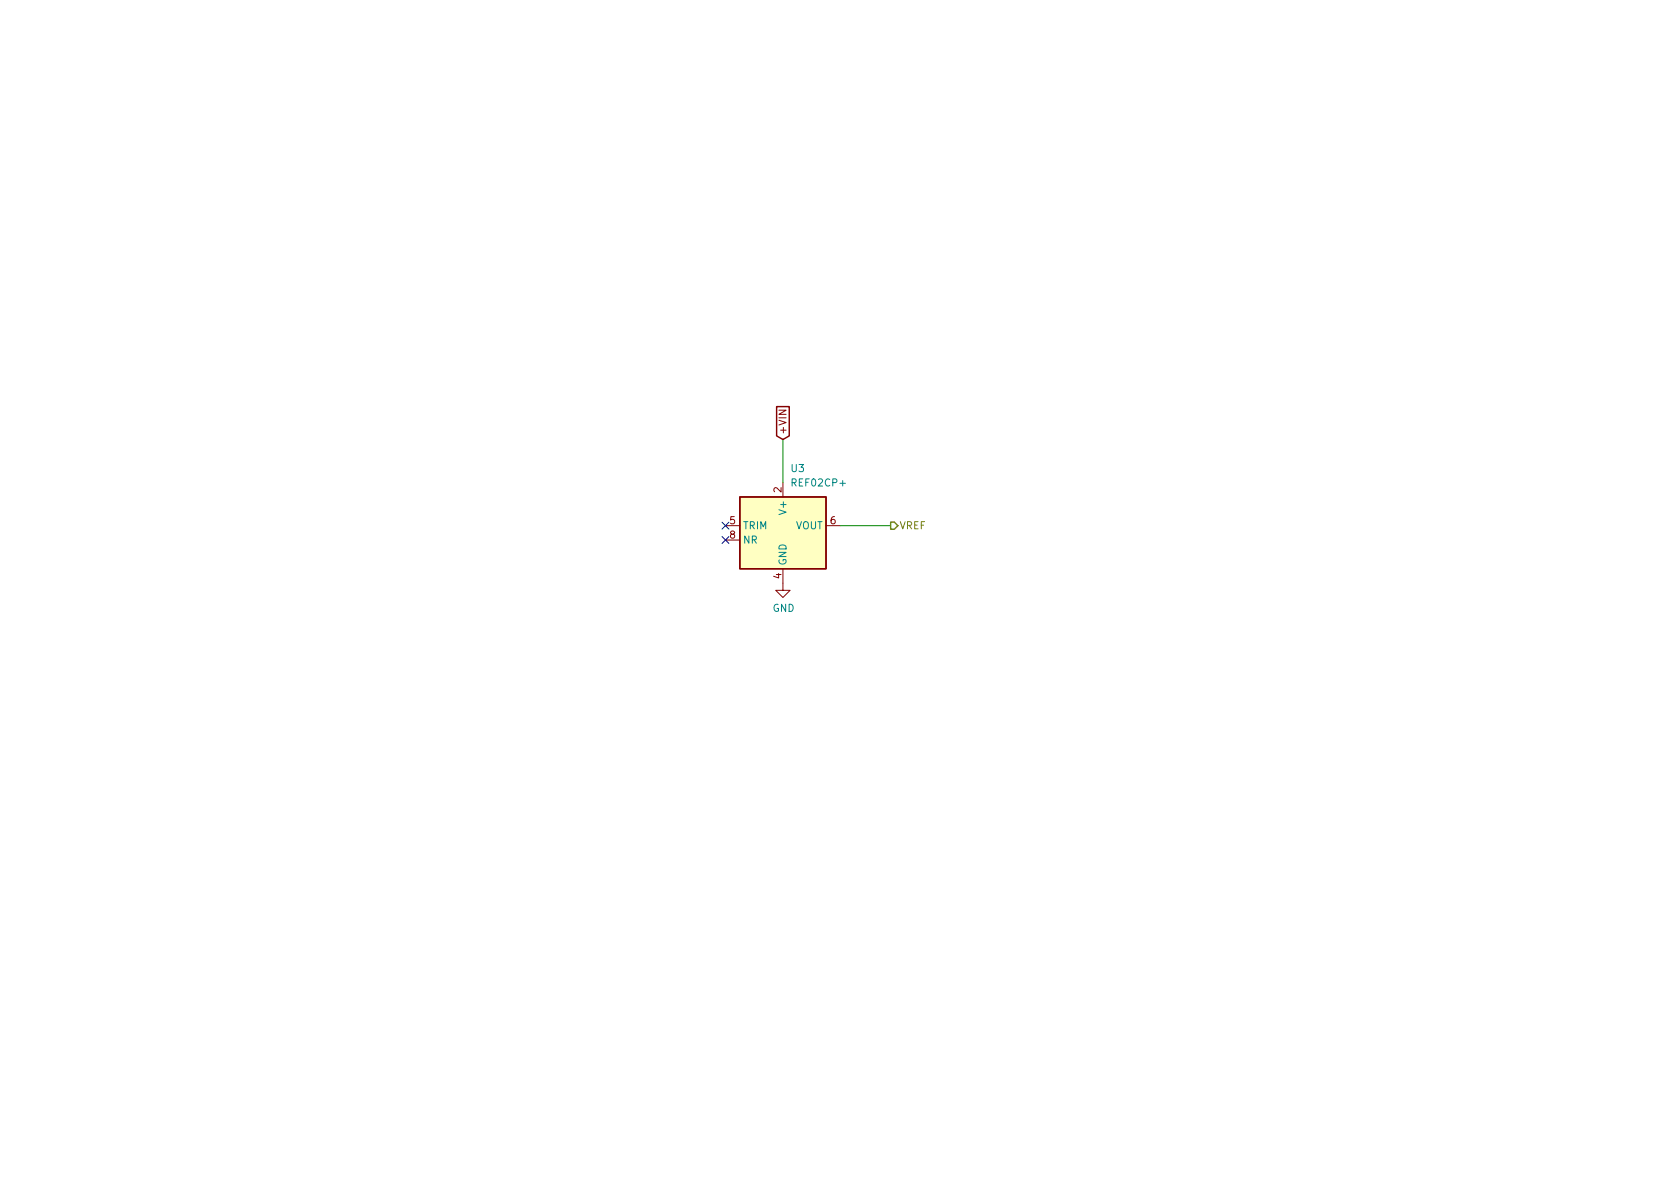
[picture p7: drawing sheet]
<svg xmlns="http://www.w3.org/2000/svg" width="297mm" height="210mm" viewBox="0 0 297 210" stroke-linecap="round" stroke-linejoin="round" font-family="sans-serif">
<path d="M130.8 87.9h15.2v12.7h-15.2z" fill="#ffffc2" stroke="#ffffc2" stroke-width=".18"/>
<path d="M137.3 71.9h2.2v5.2l-1.1 .6-1.1-.6zM130.8 87.9h15.2v12.7h-15.2z" fill="none" stroke="#840000" stroke-width=".25"/>
<path d="M128.3 93h2.5M128.3 95.5h2.5M138.4 85.3v2.6M146 93h2.6M138.4 100.6v3.8h1.3l-1.3 1.3-1.2-1.3h1.2" fill="none" stroke="#840000" stroke-width=".18"/>
<path d="M138.4 77.7v7.6M148.6 93h8.9" fill="none" stroke="#008400" stroke-width=".18"/>
<path d="M157.5 92.3h.6l.6 .7-.6 .6h-.6z" fill="none" stroke="#848400" stroke-width=".25"/>
<path d="M127.7 92.3l1.2 1.3M127.7 94.9l1.2 1.2M128.9 92.3l-1.2 1.3M128.9 94.9l-1.2 1.2" fill="none" stroke="#000084" stroke-width=".18"/>
<g font-size="1.8" fill="#840000">
<text x="139.1" y="76.9" transform="rotate(-90 139.1 76.9)">+VIN</text>
<text x="138.2" y="87.1" transform="rotate(-90 138.2 87.1)">2</text>
<text x="129.1" y="92.7">5</text>
<text x="129.1" y="95.2">8</text>
<text x="146.8" y="92.7">6</text>
<text x="138.2" y="102.3" transform="rotate(-90 138.2 102.3)">4</text>
</g>
<g font-size="1.8" fill="#008484">
<text x="139.9" y="83.5">U3</text>
<text x="140.3" y="86">REF02CP+</text>
<text x="131.3" y="93.6">TRIM</text>
<text x="139.1" y="90.6" transform="rotate(-90 139.1 90.6)">V+</text>
<text x="140.6" y="93.6">VOUT</text>
<text x="131.3" y="96.1">NR</text>
<text x="139.1" y="100.1" transform="rotate(-90 139.1 100.1)">GND</text>
<text x="136.6" y="108.2">GND</text>
</g>
<text font-size="1.8" fill="#848400" x="159" y="93.6">VREF</text>
</svg>
